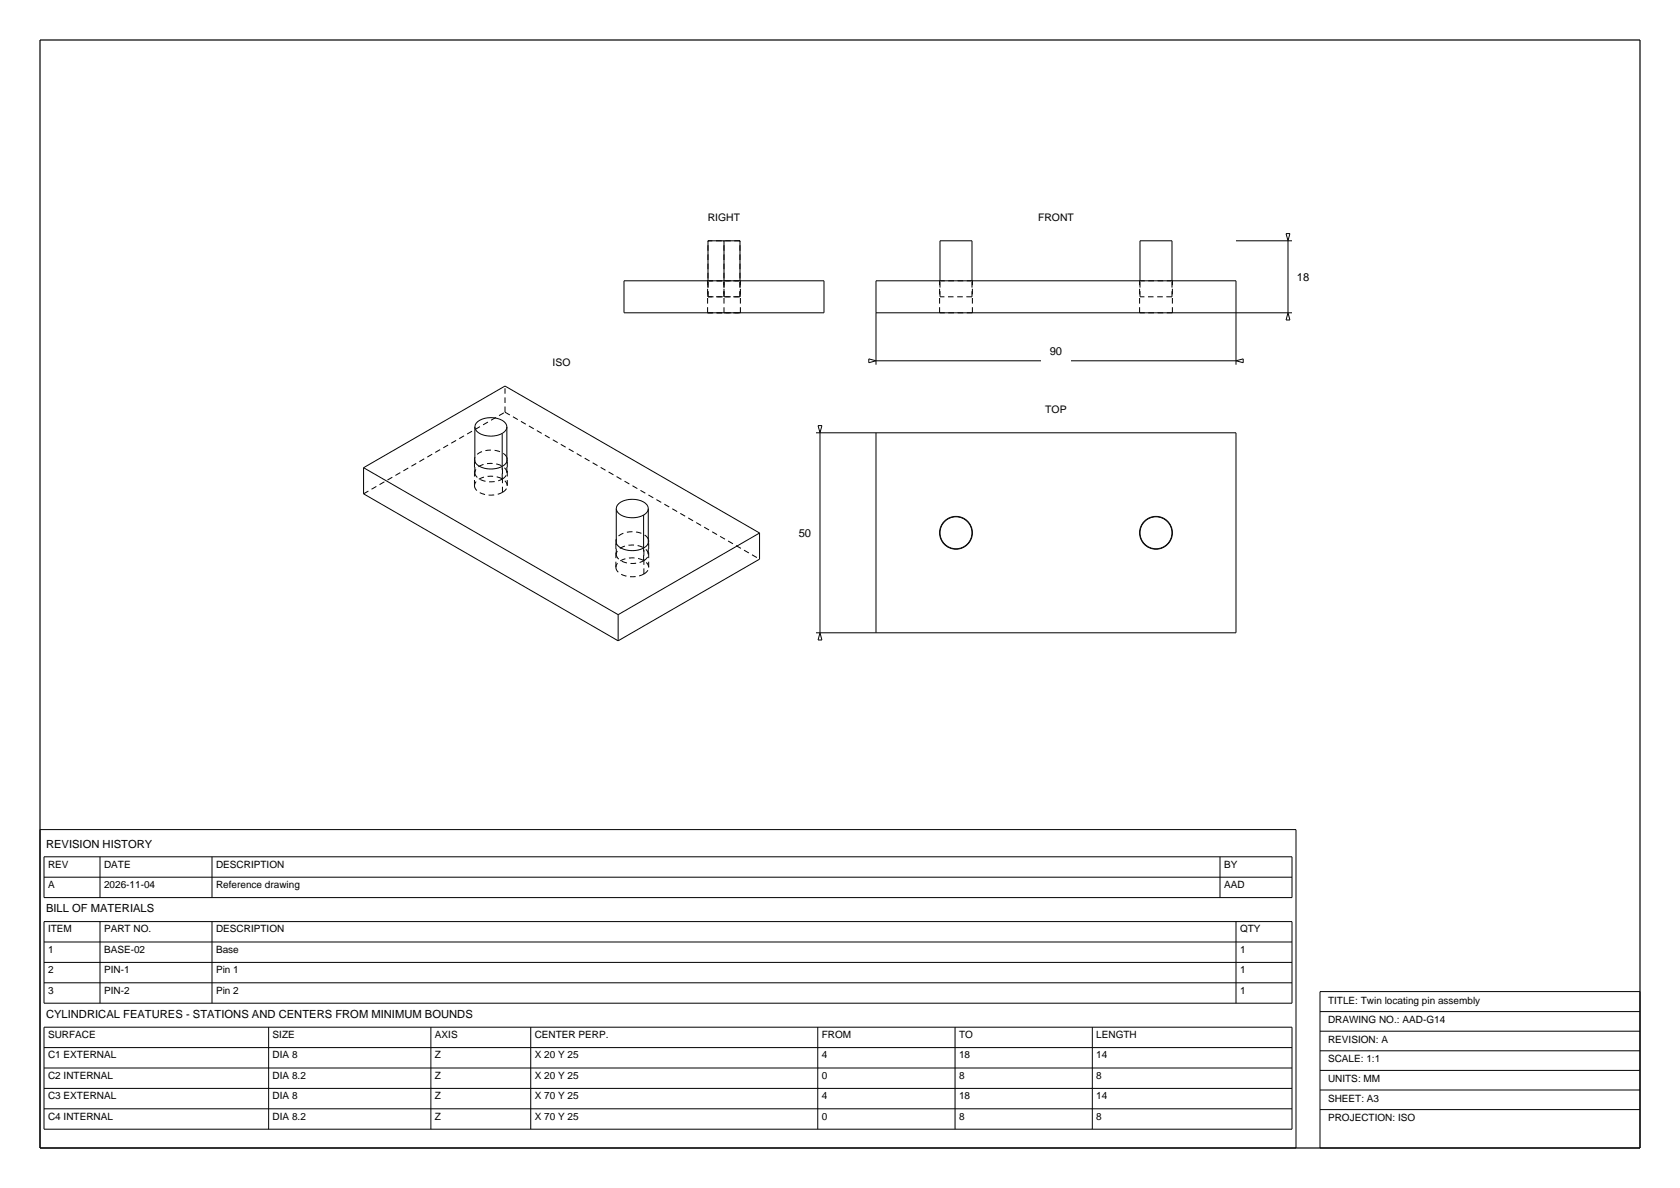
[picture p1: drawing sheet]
<svg xmlns="http://www.w3.org/2000/svg" width="420mm" height="297mm" viewBox="0 0 420 297" stroke-linecap="round" stroke-linejoin="round" font-family="sans-serif">
<path d="M10 10h400v277h-400z" fill="none" stroke="#000" stroke-width=".3"/>
<g fill="none" stroke="#000" stroke-width=".25">
<path d="M321.5 58.4h1l-.5 1.8zM156 70.2h50v8h-50zM177 70.2v-10h8v10M181 60.2v10M219 78.2h104M235 70.2v-10h8v10M285 70.2v-10h8v10M309 60.2h14M322 60.2v18M322 78.2l.5 1.8h-1zM217.2 89.7l1.8 .5-1.8 .5zM219 91.2v-21h90v21"/>
<path d="M219 90.2h41.2M267.8 90.2h41.2M309 90.2l1.8-.5v1zM90.9 116.9v6.6l63.6 36.7M90.9 116.9l35.4-20.4 63.6 36.8M90.9 116.9l63.6 36.8M118.7 114.4l-.1 .4a1.92 1.92 0 0 0 1.5 1.9 5.6 5.6 0 0 0 6.3-.8l.4-.8-.1-.7M118.7 106.7a3.3 3.3 0 0 0 3.6 2.3l1.8-.1 1.4-.5M118.7 106.7a2.72 2.72 0 0 1 2.5-2.1 5.4 5.4 0 0 1 5.2 1.2l.3 .9M118.7 106.7v8.7M125.5 108.4v8.2M126.7 106.7a2 2 0 0 1-1.2 1.7"/>
<path d="M126.7 106.7v8.7M204 108.2h105v50h-105M204.5 106.4h1l-.5 1.8zM205 108.2v50M219 108.2v50M154.1 134.8l-.1 .4a1.92 1.92 0 0 0 1.5 1.9 5.6 5.6 0 0 0 6.3-.8l.4-.8-.1-.7M154.1 127.1a3.3 3.3 0 0 0 3.6 2.3l1.7-.1 1.5-.5M154.1 127.1a2.72 2.72 0 0 1 2.4-2.1 5.4 5.4 0 0 1 5.3 1.2l.3 .9M154.1 127.1v8.7M160.9 128.8v8.2M162.1 127.1a2 2 0 0 1-1.2 1.7M162.1 127.1v8.7"/>
<path d="M189.9 133.3v6.5l-35.4 20.4M189.9 133.3l-35.4 20.4M154.5 153.7v6.5M205 158.2l.5 1.8h-1zM10 207.4h314v79.6h-314zM11 214.2h312v10.2h-312zM11 219.3h312M25 214.2v10.2M53 214.2v10.2M305 214.2v10.2M11 230.4h312v20.4h-312zM11 235.5h312"/>
<path d="M25 230.4v20.4M53 230.4v20.4M309 230.4v20.4M11 256.8h312v25.5h-312zM11 240.6h312M11 245.7h312M67.2 256.8v25.5M107.7 256.8v25.5M132.7 256.8v25.5M204.4 256.8v25.5M238.8 256.8v25.5M273.1 256.8v25.5"/>
<path d="M330 247.9h80v39.1h-80zM330 252.9h80M330 257.8h80M11 261.9h312M11 267h312M11 272.1h312M11 277.2h312M330 262.7h80M330 267.6h80M330 272.5h80M330 277.4h80"/>
<circle cx="239" cy="133.2" r="4"/>
<circle cx="239" cy="133.2" r="4.1"/>
<circle cx="289" cy="133.2" r="4"/>
<circle cx="289" cy="133.2" r="4.1"/>
</g>
<g fill="none" stroke="#000" stroke-width=".25" stroke-dasharray="1.4 .9" stroke-linecap="butt">
<path d="M176.9 78.2v-8M176.9 78.2h4.1M176.9 70.2h4.1M177 74.2v-4M177 74.2v-14M177 74.2h4M181 78.2v-8M181 78.2h4.1M181 74.2v-4M181 74.2v-14M181 74.2h4M181 70.2h4.1"/>
<path d="M185 74.2h-8M185 60.2h-8M185 74.2v-4M185 74.2v-14M185.1 78.2h-8.2M185.1 70.2h-8.2M185.1 78.2v-8M234.9 78.2v-8M235 74.2v-4M243 74.2h-8M243 74.2v-4M243.1 78.2h-8.2"/>
<path d="M243.1 70.2h-8.2M243.1 78.2v-8M284.9 78.2v-8M285 74.2v-4M293 74.2h-8M293 74.2v-4M293.1 78.2h-8.2M293.1 70.2h-8.2M293.1 78.2v-8M118.7 118.2v-2.8M118.7 118.2a3.3 3.3 0 0 0 3.6 2.2l1.8-.1 1.4-.5M125.5 119.8v-3.2"/>
<path d="M125.5 119.8a2 2 0 0 0 1.2-1.6M126.3 103v-6.5M126.3 103l63.6 36.8M126.7 118.2v-2.8M126.7 118.2a2.72 2.72 0 0 0-2.5-2.2 5.4 5.4 0 0 0-5.2 1.3l-.3 .9M126.7 114.4a5.1 5.1 0 0 0-6-1.6l-1.5 .8-.5 .8M90.9 123.5l35.4-20.5M118.6 121.4v-6.5M118.6 121.4a3.4 3.4 0 0 0 3.7 2.4l1.8-.2 1.5-.5M125.6 123.1v-6.5M125.6 123.1a2.05 2.05 0 0 0 1.2-1.7M126.8 121.4v-6.5"/>
<path d="M126.8 121.4a2.78 2.78 0 0 0-2.5-2.2 5.5 5.5 0 0 0-5.4 1.3l-.3 .9M154.1 138.6v-2.8M154.1 138.6a3.3 3.3 0 0 0 3.6 2.3l1.7-.2 1.5-.5M162.1 138.6v-2.8M162.1 138.6a2.72 2.72 0 0 0-2.5-2.2 5.4 5.4 0 0 0-5.2 1.3l-.3 .9M162.1 134.8a5.1 5.1 0 0 0-6-1.6l-1.1 .5-.9 1.1M154 141.8v-6.5M154 141.8a3.4 3.4 0 0 0 3.7 2.4l1.8-.1 1.5-.6M160.9 140.2v-3.2M160.9 140.2a2 2 0 0 0 1.2-1.6M161 143.5v-6.5M161 143.5a2.05 2.05 0 0 0 1.2-1.7"/>
<path d="M162.2 141.8v-6.5M162.2 141.8a2.78 2.78 0 0 0-2.6-2.2 5.5 5.5 0 0 0-5.3 1.3l-.3 .9"/>
</g>
<g font-size="2.8">
<text x="324.2" y="70.2">18</text>
<text x="262.4" y="88.8">90</text>
<text x="199.7" y="134.2">50</text>
<text x="11.5" y="211.9">REVISION HISTORY</text>
<text x="11.5" y="228.1">BILL OF MATERIALS</text>
<text x="11.5" y="254.5">CYLINDRICAL FEATURES - STATIONS AND CENTERS FROM MINIMUM BOUNDS</text>
</g>
<g font-size="2.6">
<text x="177" y="55.2">RIGHT</text>
<text x="259.5" y="55.2">FRONT</text>
<text x="138.2" y="91.5">ISO</text>
<text x="261.3" y="103.2">TOP</text>
</g>
<g font-size="2.5">
<text x="12" y="216.9">REV</text>
<text x="12" y="222">A</text>
<text x="26" y="216.9">DATE</text>
<text x="26" y="222">2026-11-04</text>
<text x="54" y="216.9">DESCRIPTION</text>
<text x="54" y="222">Reference drawing</text>
<text x="306" y="216.9">BY</text>
<text x="306" y="222">AAD</text>
<text x="12" y="233.1">ITEM</text>
<text x="26" y="233.1">PART NO.</text>
<text x="54" y="233.1">DESCRIPTION</text>
<text x="310" y="233.1">QTY</text>
<text x="12" y="238.2">1</text>
<text x="26" y="238.2">BASE-02</text>
<text x="54" y="238.2">Base</text>
<text x="310" y="238.2">1</text>
<text x="12" y="243.3">2</text>
<text x="26" y="243.3">PIN-1</text>
<text x="54" y="243.3">Pin 1</text>
<text x="310" y="243.3">1</text>
<text x="12" y="248.4">3</text>
<text x="26" y="248.4">PIN-2</text>
<text x="54" y="248.4">Pin 2</text>
<text x="310" y="248.4">1</text>
<text x="332" y="250.9">TITLE: Twin locating pin assembly</text>
<text x="332" y="255.8">DRAWING NO.: AAD-G14</text>
<text x="12" y="259.5">SURFACE</text>
<text x="68.2" y="259.5">SIZE</text>
<text x="108.7" y="259.5">AXIS</text>
<text x="133.7" y="259.5">CENTER PERP.</text>
<text x="205.4" y="259.5">FROM</text>
<text x="239.8" y="259.5">TO</text>
<text x="274.1" y="259.5">LENGTH</text>
<text x="332" y="260.7">REVISION: A</text>
<text x="12" y="264.6">C1 EXTERNAL</text>
<text x="12" y="269.7">C2 INTERNAL</text>
<text x="68.2" y="264.6">DIA 8</text>
<text x="68.2" y="269.7">DIA 8.2</text>
<text x="108.7" y="264.6">Z</text>
<text x="108.7" y="269.7">Z</text>
<text x="133.7" y="264.6">X 20 Y 25</text>
<text x="133.7" y="269.7">X 20 Y 25</text>
<text x="205.4" y="264.6">4</text>
<text x="205.4" y="269.7">0</text>
<text x="239.8" y="264.6">18</text>
<text x="239.8" y="269.7">8</text>
<text x="274.1" y="264.6">14</text>
<text x="274.1" y="269.7">8</text>
<text x="332" y="265.6">SCALE: 1:1</text>
<text x="12" y="274.8">C3 EXTERNAL</text>
<text x="68.2" y="274.8">DIA 8</text>
<text x="108.7" y="274.8">Z</text>
<text x="133.7" y="274.8">X 70 Y 25</text>
<text x="205.4" y="274.8">4</text>
<text x="239.8" y="274.8">18</text>
<text x="274.1" y="274.8">14</text>
<text x="332" y="270.5">UNITS: MM</text>
<text x="332" y="275.4">SHEET: A3</text>
<text x="12" y="279.9">C4 INTERNAL</text>
<text x="68.2" y="279.9">DIA 8.2</text>
<text x="108.7" y="279.9">Z</text>
<text x="133.7" y="279.9">X 70 Y 25</text>
<text x="205.4" y="279.9">0</text>
<text x="239.8" y="279.9">8</text>
<text x="274.1" y="279.9">8</text>
<text x="332" y="280.3">PROJECTION: ISO</text>
</g>
</svg>
